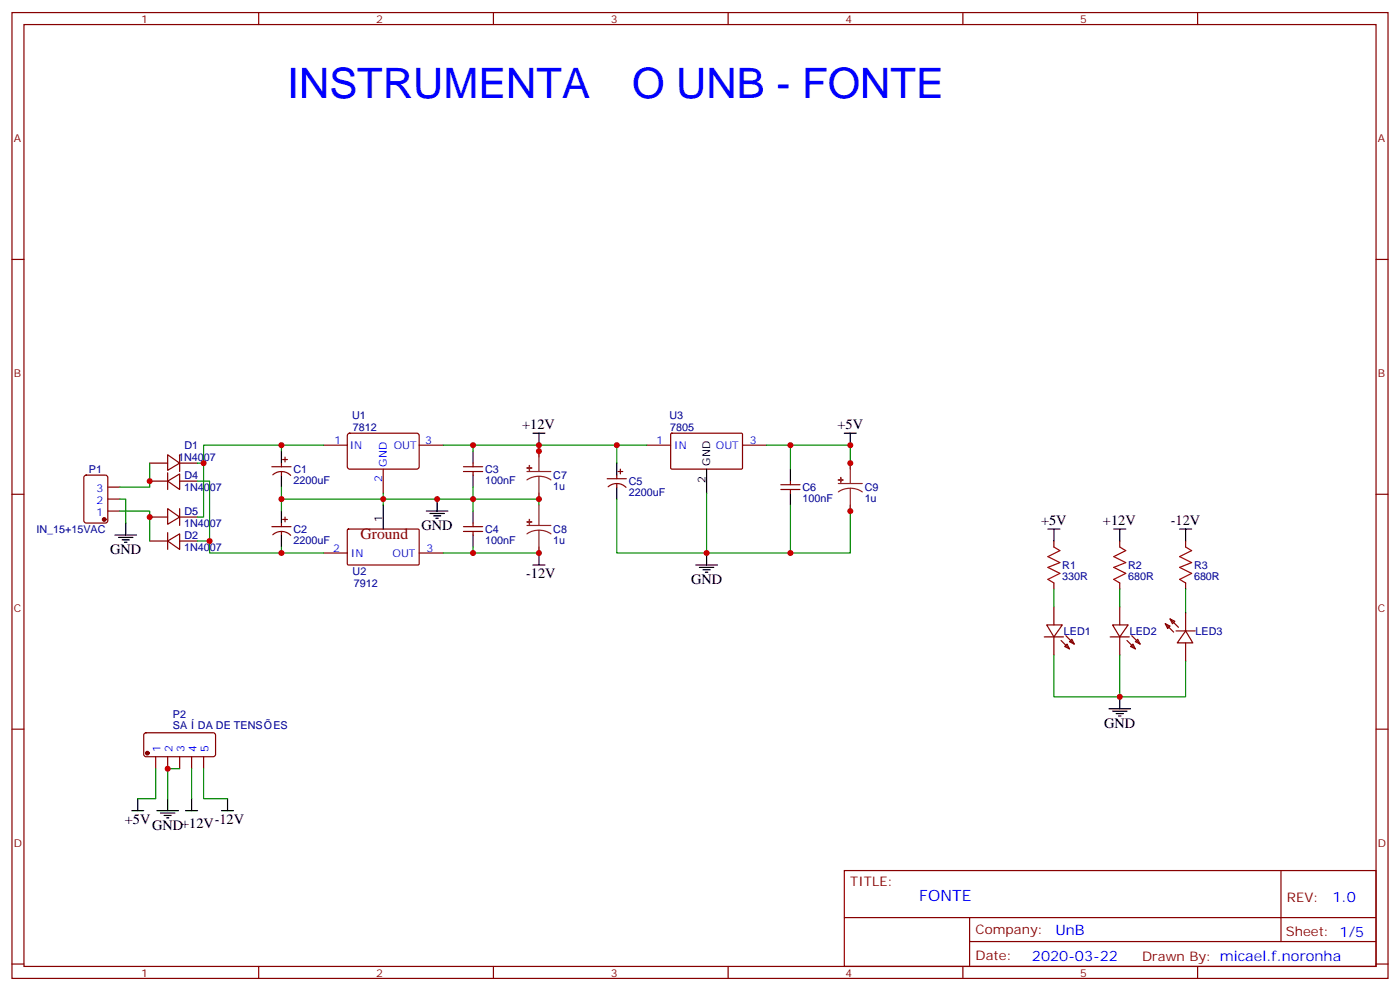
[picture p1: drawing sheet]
<svg xmlns="http://www.w3.org/2000/svg" width="412mm" height="292mm" viewBox="0 0 412 292" stroke-linecap="round" stroke-linejoin="round" font-family="sans-serif">
<g fill="none" stroke="#870000" stroke-width=".35">
<path d="M3.5 3.7h405.4v284.3h-405.4zM7.1 7.2h398.2v277.3h-398.2zM76.2 3.7v3.5M145.3 3.7v3.5M214.5 3.7v3.5M283.6 3.7v3.5M352.8 3.7v3.5M3.5 76.4h3.6M405.3 76.4h3.6M44.1 136.3h5.3M49.4 133.9l3.5 2.4-3.5 2.2zM49.4 139.2v4.9"/>
<path d="M52.9 136.3h5.3M52.9 133.9v4.9M80.1 137.4h5.6M80.4 139.8a3.8 3.8 0 0 1 5.2 .2M82.9 136.3v1.1M82.9 138.8v1.1M83.3 135.3h1.4M84 134.6v1.4M95.2 131.1h7.1M102.5 127.7l.5-.2 20 .1 .5 .6-.1 9.5-.6 .4-20.1-.1-.4-.6v-9.2zM112.9 138.1v7.1M123.5 131.1h7"/>
<path d="M136.5 137.4h5.7M136.5 138.8h5.7M139.3 136.3v1.1M139.3 138.8v1.1M181.7 139.9v1M182 138.8h1.4M182.7 138.1v1.4M190.5 131.1h7.1M197.6 127.7l.3-.2 20.6 .1 .2 .3v10l-.3 .2h-20.7l-.1-.3zM218.7 131.1h7.1M3.5 145.5h3.6M24.9 140.1l.5-.2h5.6l.7 .4v13l-.4 .6-5.9 .1-.7-.5v-12.9z"/>
<path d="M31.7 150.5h3.6M31.7 146.9h3.6M31.7 143.4h3.6M44.1 159.3h5.3M44.1 141.6h5.3M44.1 152.2h5.3M49.4 159.3l3.5-2.1v4.5zM49.4 141.6l3.5-2.1v4.6zM49.4 149.8l3.5 2.4-3.5 2.1zM49.4 156.8v4.9M52.9 149.8v4.9M52.9 159.3h5.3"/>
<path d="M52.9 141.6h5.3M52.9 152.2h5.3M80.1 155h5.6M80.4 157.4a3.8 3.8 0 0 1 5.2 .2M82.9 154v1M82.9 156.5v1M83.3 152.9h1.4M84 152.2v1.4M102.4 155.9l.3-.1h20.6l.2 .3-.1 10.1-.3 .1h-20.6l-.2-.3zM136.5 155h5.7M136.5 156.5h5.7M139.3 154v1"/>
<path d="M139.3 156.5v1M178.9 140.9h5.6M179.1 143.3a3.8 3.8 0 0 1 5.3 .2M181.7 142.3v1.1M230 144.1h5.7M230 142.7h5.7M232.8 141.6v1.1M232.8 144.1v1.1M310.4 159.3v1.7M329.8 159.3v1.7M349.2 159.3v1.7M405.3 145.5h3.6"/>
<path d="M95.2 162.8h7.1M123.5 162.8h7M310.4 171.6v1.8M310.4 178.7v5.3M329.8 171.6v1.8M329.8 178.7v5.3M349.2 171.6v1.8M307.6 187.5h5.7M308.3 184h4.6l-2.5 3.5zM310.4 187.5v5.3M312.6 188.6l2.4 2.4M313.6 190.3l.7-.7 .7 1.4z"/>
<path d="M314 187.1l2.4 2.5M315 188.9l.7-.7 .7 1.4zM327 187.5h5.7M327.7 184h4.6l-2.5 3.5zM329.8 187.5v5.3M332 188.6l2.4 2.4M333 190.3l.7-.7 .7 1.4zM333.4 187.1l2.4 2.5M334.4 188.9l.7-.7 .7 1.4zM343.3 183.6l1.4 .7-.7 .7zM343.3 183.6l2.4 2.5M344.7 182.2l1.4 .7-.7 .7z"/>
<path d="M344.7 182.2l2.4 2.5M346.4 185.7h5.7M349.2 185.7l2.2 3.6h-4.6zM349.2 180.4v5.3M349.2 189.3v5.3M3.5 214.7h3.6M42.6 215.9l.4-.2 20.1 .1 .4 .6-.1 5.9-.6 .5-20-.1-.5-.6v-5.7zM405.3 214.7h3.6M45.9 222.8v3.5M49.4 222.8v3.5M52.9 222.8v3.5M56.4 222.8v3.5"/>
<path d="M60 222.8v3.5M248.7 256.3h156.6v28.2h-156.6zM377.3 256.3v20.9M248.7 270.1h156.5M285.6 277.2h119.6M285.6 270.1v14.2M3.5 283.8h3.6M76.2 284.5v3.5M145.3 284.5v3.5M214.5 284.5v3.5M283.6 284.5v3.5M352.8 284.5v3.5"/>
<path d="M405.3 283.8h3.6"/>
</g>
<g fill="#870000" stroke="#870000" stroke-width=".35">
<circle cx="30.7" cy="152.9" r=".53"/>
<circle cx="43.4" cy="221.7" r=".53"/>
</g>
<g fill="none" stroke="#000" stroke-width=".35">
<path d="M82.9 132.8v3.5M82.9 139.9v3.5M139.3 132.8v3.5M139.3 139.9v3.5M157 127.5h3.5M158.7 127.5v3.6M181.7 136.3v3.6M208.1 138.1v7.1M232.8 138.1v3.5M248.7 127.5h3.5M250.5 127.5v3.6M33.9 157.5h6.3"/>
<path d="M34.9 158.2h4.3M36 158.9h2.1M36.7 159.6h.7M37 154v3.5M82.9 150.5v3.5M82.9 157.5v3.5M112.9 148.7v7.1M125.6 150.5h6.3M126.6 151.2h4.3M127.7 151.9h2.1M128.4 152.6h.7M128.8 146.9v3.6"/>
<path d="M139.3 150.5v3.5M139.3 157.5v3.5M181.7 143.4v3.5M232.8 145.2v3.5M308.7 155.8h3.5M310.4 155.8v3.5M328.1 155.8h3.5M329.8 155.8v3.5M347.5 155.8h3.5M349.2 155.8v3.5M157 166.3h3.5M158.7 162.8v3.5"/>
<path d="M205 166.3h6.3M206 167h4.3M207.1 167.7h2.1M207.8 168.5h.7M208.1 162.8v3.5M326.7 208.7h6.3M327.7 209.4h4.3M328.8 210.1h2.1M329.5 210.8h.7M329.8 205.1v3.6M38.8 238.7h3.5M40.6 235.1v3.6"/>
<path d="M46.2 238.7h6.4M47.3 239.4h4.2M49.4 235.1v3.6M54.7 238.7h3.5M56.4 235.1v3.6M65.3 238.7h3.5M67 235.1v3.6M48.3 240.1h2.1M49 240.8h.7"/>
</g>
<g fill="none" stroke="#008700" stroke-width=".35">
<path d="M44.1 136.3v7.1h-8.8M58.2 136.3h1.8v15.9h-1.8M82.9 131.1h-22.9v5.2M95.2 131.1h-12.3v1.7M130.5 131.1h8.8v1.7M139.3 131.1h19.4v3.5M158.7 131.1h23M190.5 131.1h-8.8v5.2M225.8 131.1h24.7v7M232.8 131.1v7M35.3 150.5h8.8v8.8M35.3 146.9h1.7v7.1"/>
<path d="M58.2 141.6h3.5v17.7h-3.5M61.7 159.3v3.5h21.2M82.9 146.9h75.8M82.9 143.4v7.1M112.9 145.2v3.5M139.3 143.4v7.1M158.7 145.2v3.5M208.1 145.2v17.6h-26.4v-15.9M232.8 148.7v14.1h-24.7M250.5 148.7v14.1h-17.7M82.9 161v1.8h12.3M139.3 161v1.8h-8.8"/>
<path d="M158.7 161v1.8h-19.4M310.4 173.4v5.3M329.8 173.4v5.3M349.2 173.4v7M310.4 192.8v12.3h38.8v-10.5M329.8 192.8v12.3M45.9 226.3v8.8h-5.3M52.9 226.3h-3.5v8.8M56.4 226.3v8.8M60 226.3v8.8h7"/>
</g>
<path d="M310.4 161l1.8 1.1-3.5 1.8 3.5 1.7-3.5 1.4 3.5 1.8-3.5 1.8 1.7 1M329.8 161l1.8 1.1-3.5 1.8 3.5 1.7-3.5 1.4 3.5 1.8-3.5 1.8 1.7 1M349.2 161l1.8 1.1-3.5 1.8 3.5 1.7-3.5 1.4 3.5 1.8-3.5 1.8 1.7 1" fill="none" stroke="#a10000" stroke-width=".35"/>
<g fill="none" stroke="#8c2424" stroke-width=".35">
<path d="M155.2 138.8h7.1M158.7 132.8v6M250.5 136.3v6M155.2 154.7h7.1M158.7 140.2l1.9 .3 1.7 .8M158.7 140.2l-1.8 .3-1.7 .8M158.7 156.1l1.9 .2 1.7 .9M158.7 156.1l-1.8 .2-1.7 .9M158.7 140.2v6.7M158.7 148.7v6M158.7 156.1v6.7M246.9 142.3h7.1"/>
<path d="M250.5 143.8l1.8 .2 1.7 .8M250.5 143.8l-1.9 .2-1.7 .8M250.5 143.8v6.7"/>
</g>
<g fill="#8c2424" stroke="#8c2424" stroke-width=".35">
<path d="M155.2 137.8h1.4z"/>
<path d="M155.9 137.1l.1 1.4z"/>
<path d="M155.2 153.6l1.4 .1z"/>
<path d="M155.9 152.9l.1 1.4z"/>
<path d="M246.9 141.3h1.5z"/>
<path d="M247.6 140.6l.1 1.4z"/>
</g>
<g fill="#c00">
<circle cx="82.9" cy="131.1" r=".88"/>
<circle cx="60" cy="136.3" r=".88"/>
<circle cx="44.1" cy="152.2" r=".88"/>
<circle cx="49.4" cy="226.3" r=".88"/>
<circle cx="329.8" cy="205.1" r=".88"/>
<circle cx="250.5" cy="131.1" r=".88"/>
<circle cx="208.1" cy="162.8" r=".88"/>
<circle cx="158.8" cy="131.1" r=".88"/>
<circle cx="181.7" cy="131.1" r=".88"/>
<circle cx="232.8" cy="131.1" r=".88"/>
<circle cx="139.3" cy="131.1" r=".88"/>
<circle cx="112.9" cy="146.9" r=".88"/>
<circle cx="82.9" cy="146.9" r=".88"/>
<circle cx="139.3" cy="146.9" r=".88"/>
<circle cx="128.8" cy="146.9" r=".88"/>
<circle cx="139.3" cy="162.8" r=".88"/>
<circle cx="158.8" cy="146.9" r=".88"/>
<circle cx="232.8" cy="162.8" r=".88"/>
<circle cx="158.8" cy="162.8" r=".88"/>
<circle cx="158.8" cy="132.8" r=".88"/>
<circle cx="250.5" cy="150.5" r=".88"/>
<circle cx="250.5" cy="136.3" r=".88"/>
<circle cx="44.1" cy="141.6" r=".88"/>
<circle cx="61.7" cy="159.3" r=".88"/>
<circle cx="82.9" cy="162.8" r=".88"/>
</g>
<g font-size="12.3" fill="#00f">
<text x="84.7" y="28.8">INSTRUMENTA</text>
<text x="186.2" y="28.8">O UNB - FONTE</text>
</g>
<text font-size="4.6" fill="#800" x="106.2" y="158.8">Ground</text>
<text font-size="4.6" fill="#00f" x="270.8" y="265.3">FONTE</text>
<g font-size="4.2">
<text x="153.8" y="126.3">+12V</text>
<text x="246.7" y="126.4">+5V</text>
<text x="306.7" y="154.6">+5V</text>
<text x="324.9" y="154.6">+12V</text>
<text x="344.9" y="154.7">-12V</text>
<text x="124.2" y="156.1">GND</text>
<text x="32.5" y="163.2">GND</text>
<text x="155" y="170.3">-12V</text>
<text x="203.6" y="172">GND</text>
<text x="325.3" y="214.3">GND</text>
<text x="36.8" y="242.6">+5V</text>
<text x="44.8" y="244.3">GND+12V</text>
<text x="63.2" y="242.6">-12V</text>
</g>
<g font-size="4.2" fill="#00f">
<text x="392.5" y="265.6">1.0</text>
<text x="310.9" y="275.1">UnB</text>
<text x="304" y="282.9">2020-03-22</text>
</g>
<g font-size="3.9" fill="#800">
<text x="250.5" y="260.9">TITLE:</text>
<text x="379.1" y="265.6">REV:</text>
<text x="287.4" y="275.1">Company:</text>
<text x="378.7" y="275.7">Sheet: 1/5</text>
<text x="287.4" y="282.8">Date:</text>
<text x="336.4" y="282.8">Drawn By: micael.f.noronha</text>
</g>
<g font-size="3.2" fill="#800">
<text x="41.6" y="6.7">1</text>
<text x="110.8" y="6.7">2</text>
<text x="179.9" y="6.7">3</text>
<text x="249.1" y="6.7">4</text>
<text x="318.2" y="6.7">5</text>
<text x="4.1" y="41.8">A</text>
<text x="405.9" y="41.8">A</text>
<text x="4.1" y="110.9">B</text>
<text x="405.9" y="110.9">B</text>
<text x="4.1" y="180.1">C</text>
<text x="405.9" y="180.1">C</text>
<text x="4.1" y="249.2">D</text>
<text x="405.9" y="249.2">D</text>
<text x="41.6" y="287.5">1</text>
<text x="110.8" y="287.5">2</text>
<text x="179.9" y="287.5">3</text>
<text x="249.1" y="287.5">4</text>
<text x="318.2" y="287.5">5</text>
</g>
<g font-size="3.2" fill="#000080">
<text x="103.7" y="123.4">U1</text>
<text x="197.2" y="123.4">U3</text>
<text x="103.9" y="126.9">7812</text>
<text x="197.4" y="126.9">7805</text>
<text x="52.4" y="135.7">1N4007</text>
<text x="54.3" y="132.2">D1</text>
<text x="26.2" y="139.2">P1</text>
<text x="54.3" y="141">D4</text>
<text x="86.4" y="142.4">2200uF</text>
<text x="86.4" y="139.3">C1</text>
<text x="142.9" y="142.4">100nF</text>
<text x="142.9" y="139.2">C3</text>
<text x="163" y="141">C7</text>
<text x="185.2" y="142.8">C5</text>
<text x="54.2" y="144.5">1N4007</text>
<text x="163" y="144.2">1u</text>
<text x="185.2" y="145.9">2200uF</text>
<text x="236.4" y="147.7">100nF</text>
<text x="236.4" y="144.5">C6</text>
<text x="254.7" y="147.7">1u</text>
<text x="254.7" y="144.6">C9</text>
<text x="54.2" y="155.1">1N4007</text>
<text x="54.3" y="151.6">D5</text>
<text x="10.7" y="156.9">IN_15+15VAC</text>
<text x="54.3" y="158.6">D2</text>
<text x="86.4" y="160.1">2200uF</text>
<text x="86.4" y="156.9">C2</text>
<text x="142.9" y="160.1">100nF</text>
<text x="142.9" y="156.9">C4</text>
<text x="163" y="160.1">1u</text>
<text x="163" y="156.9">C8</text>
<text x="54.2" y="162.2">1N4007</text>
<text x="312.9" y="167.5">R1</text>
<text x="332.3" y="167.5">R2</text>
<text x="351.7" y="167.5">R3</text>
<text x="103.9" y="169.3">U2</text>
<text x="104.2" y="172.8">7912</text>
<text x="312.9" y="170.7">330R</text>
<text x="332.3" y="170.7">680R</text>
<text x="351.7" y="170.7">680R</text>
<text x="313.4" y="186.9">LED1</text>
<text x="332.8" y="186.9">LED2</text>
<text x="352.2" y="186.9">LED3</text>
<text x="50.9" y="214.7">SA</text>
<text x="50.9" y="211.4">P2</text>
<text x="58.3" y="214.7">DA DE TENS</text>
<text x="80.5" y="214.7">ES</text>
</g>
<g font-size="3.2" fill="#00f">
<text x="98.5" y="130.7">1</text>
<text x="125.2" y="130.7">3</text>
<text x="193.4" y="130.7">1</text>
<text x="220.8" y="130.7">3</text>
<text x="103" y="132.1">IN</text>
<text x="113.9" y="137.4" transform="rotate(-90 113.9 137.4)">GND</text>
<text x="116" y="132.1">OUT</text>
<text x="198.6" y="132.1">IN</text>
<text x="210.9" y="132.1">OUT</text>
<text x="112.5" y="141.9" transform="rotate(-90 112.5 141.9)">2</text>
<text x="28.4" y="148.3">2</text>
<text x="28.4" y="144.8">3</text>
<text x="28.4" y="151.9">1</text>
<text x="98.2" y="162.5">2</text>
<text x="103.4" y="163.9">IN</text>
<text x="115.6" y="163.9">OUT</text>
<text x="125.6" y="162.5">3</text>
<text x="47.3" y="221.5" transform="rotate(-90 47.3 221.5)">1</text>
<text x="50.8" y="221.5" transform="rotate(-90 50.8 221.5)">2</text>
<text x="54.3" y="221.5" transform="rotate(-90 54.3 221.5)">3</text>
<text x="57.9" y="221.5" transform="rotate(-90 57.9 221.5)">4</text>
<text x="61.4" y="221.5" transform="rotate(-90 61.4 221.5)">5</text>
</g>
<g font-size="3.2">
<text x="209.2" y="137.1" transform="rotate(-90 209.2 137.1)">GND</text>
<text x="207.8" y="142.2" transform="rotate(-90 207.8 142.2)">2</text>
<text x="112.5" y="153.6" transform="rotate(-90 112.5 153.6)">1</text>
</g>
</svg>
